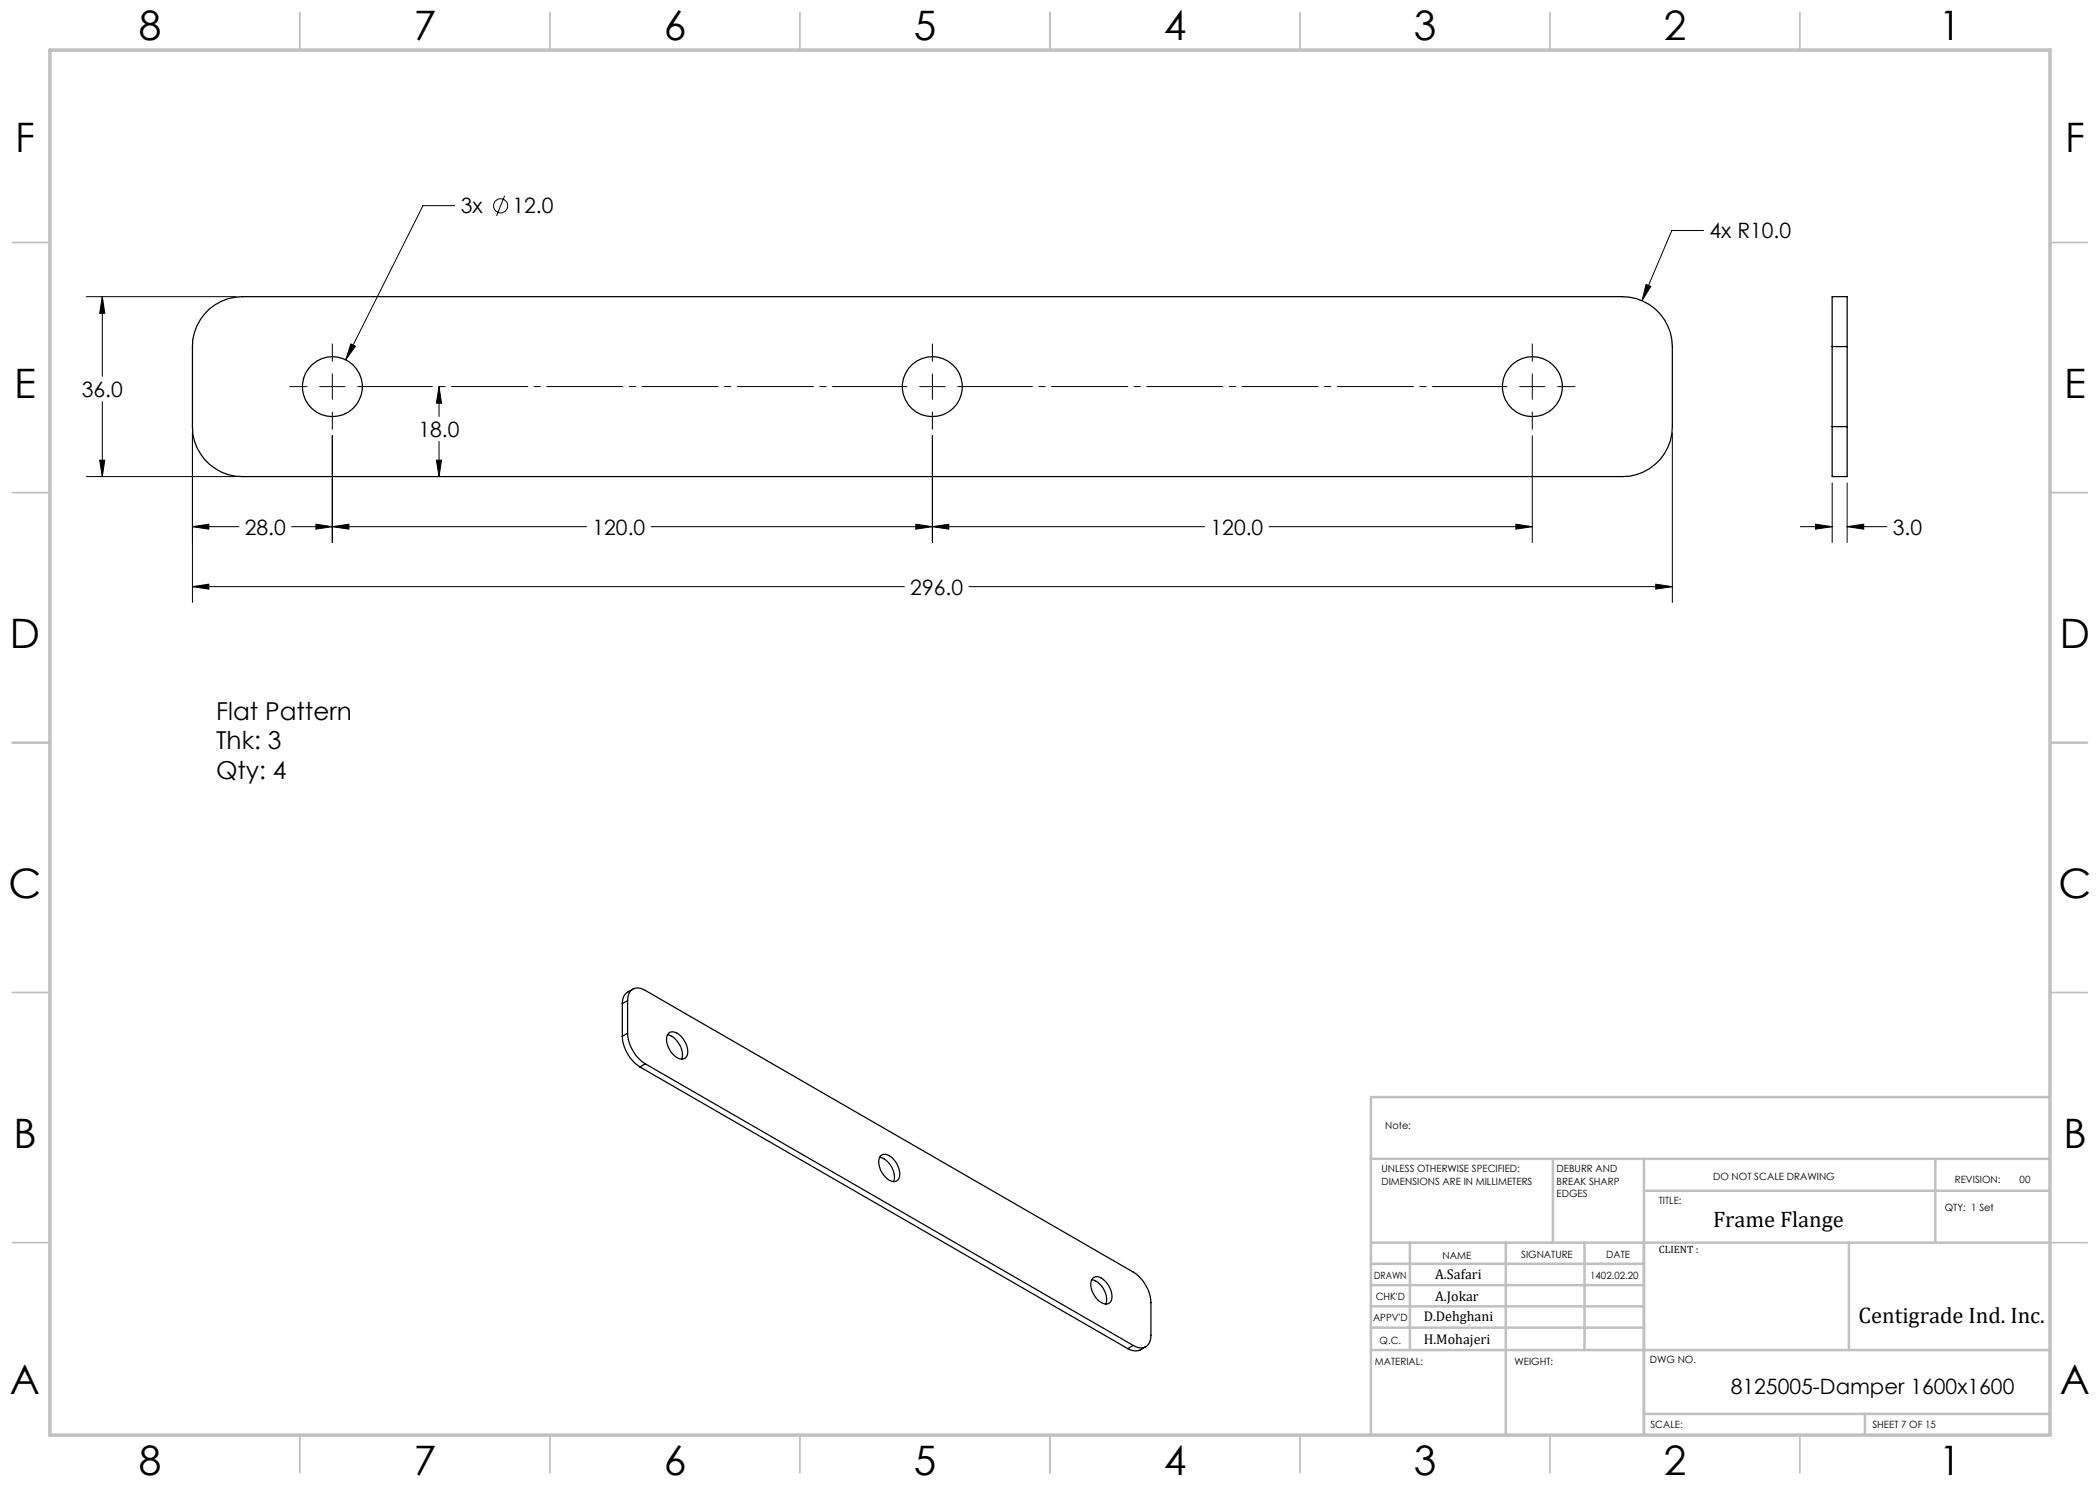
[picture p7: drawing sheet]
<svg xmlns="http://www.w3.org/2000/svg" width="420mm" height="297mm" viewBox="0 0 420 297" stroke-linecap="round" stroke-linejoin="round" font-family="sans-serif">
<g fill="none" stroke="#000" stroke-width=".2">
<path d="M100.9 39.2l-1.6 4M17.3 59.3h29.9M20.5 59.3l.5 3.3h-1.1zM20.5 59.3v16M90.9 41.1h-6.3l-15.5 30.9M329.2 56.9l1 .4-1.8 2.8zM340.7 46.1h-6.3l-6 14M57.9 77.3h3.5M63.9 77.3h5.1M66.5 68.8v3.4M66.5 74.8v5.1M70.2 68.8l.9 .4-2 2.8z"/>
<path d="M87.8 77.3l.5 3.3h-1zM87.8 77.3v6M183.9 77.3h5.1M186.5 68.8v3.4M186.5 74.8v5.1M303.9 77.3h5.1M306.5 68.8v3.4M306.5 74.8v5.1M311.5 77.3h3.5M17.3 95.3h29.9M19.9 92h1.1l-.5 3.3zM20.5 80.3v15"/>
<path d="M38.5 86.6v33.9M66.5 87.1v21.4M66.5 82.4v3.5M87.3 92h1l-.5 3.3zM87.8 88.3v7M186.5 87.1v21.4M186.5 82.4v3.5M306.5 87.1v21.4M306.5 82.4v3.5M334.5 86.6v33.9M366.4 96.6v11.9M369.4 96.6v11.9"/>
<path d="M38.5 117.3l3.3-.5v1zM38.5 105.3l3.3-.5v1zM38.5 117.3h142.4M38.5 105.3h9.3M58.3 105.3h59M63.2 104.8l3.3 .5-3.3 .5zM66.5 105.3l3.3-.5v1zM130.2 105.3h110.7M183.2 104.8l3.3 .5-3.3 .5zM186.5 105.3l3.3-.5v1zM193.8 117.3h140.7M253.8 105.3h52.7"/>
<path d="M303.2 104.8l3.3 .5-3.3 .5zM331.2 116.8l3.3 .5-3.3 .5zM360.1 105.3h6.3M363.1 104.8l3.3 .5-3.3 .5zM369.4 105.3l3.3-.5v1zM369.4 105.3h8"/>
<circle cx="100.1" cy="41.2" r="1.41"/>
</g>
<path d="M71.6 77.3h109.8M191.6 77.3h109.8" fill="none" stroke="#000" stroke-width=".2" stroke-dasharray="15.2 1.3 1.3 1.3" stroke-dashoffset=".3"/>
<g fill="none" stroke="#c0c0c0" stroke-width=".35">
<path d="M60 2.5v7.5M110 2.5v7.5M160 2.5v7.5M210 2.5v7.5M260 2.5v7.5M310 2.5v7.5M360 2.5v7.5M2.5 48.5h7.5M410 48.5h7.5M2.5 98.5h7.5M410 98.5h7.5M2.5 148.5h7.5"/>
<path d="M410 148.5h7.5M2.5 198.5h7.5M410 198.5h7.5M2.5 248.5h7.5M410 248.5h7.5M60 287v7.5M110 287v7.5M160 287v7.5M210 287v7.5M260 287v7.5M310 287v7.5M360 287v7.5"/>
</g>
<g fill="none" stroke="#c0c0c0" stroke-width=".5">
<path d="M410 219.4h-135.8v67.4M274.2 231.8h135.8M310.6 231.8v16.7M328.8 231.8v55.2M328.8 238.2h81.2M387.1 231.8v16.7M274.2 248.5h135.8M274.2 257h54.6M274.2 252.8h54.6M282 248.5v21.5M301.2 248.5v38.3M316.9 248.5v21.5"/>
<path d="M369.8 248.5v21.5M274.2 265.5h54.6M274.2 261.3h54.6M274.2 270h135.8M328.8 282.8h81.2M373 282.8v4.2"/>
</g>
<path d="M10 10h400v277h-400z" fill="none" stroke="#c0c0c0" stroke-width=".7"/>
<path d="M38.5 117.3l3.3-.5v1zM331.2 116.8l3.3 .5-3.3 .5zM38.5 105.3l3.3-.5v1zM63.2 104.8l3.3 .5-3.3 .5zM66.5 105.3l3.3-.5v1zM183.2 104.8l3.3 .5-3.3 .5zM186.5 105.3l3.3-.5v1zM303.2 104.8l3.3 .5-3.3 .5zM70.2 68.8l-1.1 3.2 2-2.8zM20.5 59.3l.5 3.3h-1.1zM19.9 92h1.1l-.5 3.3zM87.3 92h1l-.5 3.3zM87.8 77.3l.5 3.3h-1zM329.2 56.9l-.8 3.2 1.8-2.8zM369.4 105.3l3.3-.5v1zM363.1 104.8l3.3 .5-3.3 .5z" fill="#000"/>
<g fill="none" stroke="#000" stroke-width=".25">
<path d="M41.9 61.8a10.3 10.3 0 0 1 6.6-2.5h276a10 10 0 0 1 10 10v16a9.9 9.9 0 0 1-10 10h-276a9.9 9.9 0 0 1-10-10v-16a10 10 0 0 1 3.4-7.5zM366.4 69.3v-10h3v10M366.4 69.3h3M366.4 69.3v16M369.4 69.3v16M366.4 85.3v10h3v-10M366.4 85.3h3M126.6 197.8a2.8 2.8 0 0 0-2.1 2.9M124.5 207.3a8 8 0 0 0 3.5 6.1M124.5 200.7v6.6M125.5 206.7a7.9 7.9 0 0 0 3.5 6.1M125.5 200.1a2.16 2.16 0 0 1 1.1-2.3 2.16 2.16 0 0 1 2.4 .3l97.7 56.3a7.9 7.9 0 0 1 3.5 6.1v6.5a2.16 2.16 0 0 1-1 2.3 2.16 2.16 0 0 1-2.5-.2"/>
<path d="M125.5 206.7l-1 .6M125.5 200.1v6.6M125.5 200.1l-1 .6M128 213.4l97.6 56.3M129 212.8l-1 .6M129 212.8l97.7 56.3M133.5 207a4.1 4.1 0 0 1 2.8 4.8M133.7 206.7a1.58 1.58 0 0 1 2.1 .2 4.1 4.1 0 0 1 1.5 4.4 1.66 1.66 0 0 1-2.6-.4 4 4 0 0 1-1.2-4zM175.9 231.5a4.1 4.1 0 0 1 2.8 4.8M176.1 231.1a2.09 2.09 0 0 1 2.9 1.1 3.7 3.7 0 0 1 .7 3.6 1.26 1.26 0 0 1-1.9 .2 4.1 4.1 0 0 1-1.8-4.6zM218.3 256a4 4 0 0 1 2.9 4.8M218.6 255.6a1.54 1.54 0 0 1 2.1 .3 4.1 4.1 0 0 1 1.5 4.4 1.29 1.29 0 0 1-1.9 .2 4.2 4.2 0 0 1-1.9-4.6z"/>
<path d="M226.7 269.1l-1.1 .6M229.1 269.3a2.86 2.86 0 0 1-3.5 .4"/>
<circle cx="66.5" cy="77.3" r="6"/>
<circle cx="186.5" cy="77.3" r="6"/>
<circle cx="306.5" cy="77.3" r="6"/>
</g>
<g font-size="8.1">
<text x="27.8" y="8">8</text>
<text x="82.8" y="8">7</text>
<text x="132.8" y="8">6</text>
<text x="182.8" y="8">5</text>
<text x="232.8" y="8">4</text>
<text x="282.8" y="8">3</text>
<text x="332.8" y="8">2</text>
<text x="387.8" y="8">1</text>
<text x="3" y="30.4">F</text>
<text x="413" y="30.4">F</text>
<text x="2.8" y="79.6">E</text>
<text x="412.8" y="79.6">E</text>
<text x="2" y="129.6">D</text>
<text x="412" y="129.6">D</text>
<text x="1.7" y="179.6">C</text>
<text x="411.7" y="179.6">C</text>
<text x="2.7" y="229.6">B</text>
<text x="412.7" y="229.6">B</text>
<text x="2" y="278.9">A</text>
<text x="412" y="278.9">A</text>
<text x="27.8" y="295">8</text>
<text x="82.8" y="295">7</text>
<text x="132.8" y="295">6</text>
<text x="182.8" y="295">5</text>
<text x="232.8" y="295">4</text>
<text x="282.8" y="295">3</text>
<text x="332.8" y="295">2</text>
<text x="387.8" y="295">1</text>
</g>
<g font-size="4.9">
<text x="43.2" y="143.9">Flat Pattern</text>
<text x="43.2" y="149.8">Thk: 3</text>
<text x="43.2" y="155.8">Qty: 4</text>
</g>
<g font-size="4.5">
<text x="342.6" y="245.3">Frame Flange</text>
<text x="371.7" y="264.6">Centigrade Ind. Inc.</text>
</g>
<g font-size="4.2">
<text x="92.1" y="42.7">3x</text>
<text x="102.5" y="42.7">12.0</text>
<text x="341.9" y="47.7">4x R10.0</text>
<text x="16.4" y="79.4">36.0</text>
<text x="83.7" y="87.4">18.0</text>
<text x="48.9" y="106.9">28.0</text>
<text x="118.5" y="106.9">120.0</text>
<text x="242.1" y="106.9">120.0</text>
<text x="378.6" y="106.9">3.0</text>
<text x="182.1" y="118.9">296.0</text>
<text x="346.2" y="278.8">8125005-Damper 1600x1600</text>
</g>
<g font-size="2.8">
<text x="287" y="255.9">A.Safari</text>
<text x="287" y="260.1">A.Jokar</text>
<text x="284.7" y="264.2">D.Dehghani</text>
<text x="284.7" y="268.7">H.Mohajeri</text>
</g>
<text font-size="2.1" x="331.8" y="250.7">CLIENT :</text>
<g font-size="2">
<text x="277" y="225.8">Note:</text>
<text x="276.3" y="234.5">UNLESS OTHERWISE SPECIFIED:</text>
<text x="276.3" y="237">DIMENSIONS ARE IN MILLIMETERS</text>
<text x="311.3" y="234.5">DEBURR AND</text>
<text x="311.3" y="237">BREAK SHARP</text>
<text x="311.3" y="239.5">EDGES</text>
<text x="342.6" y="236">DO NOT SCALE DRAWING</text>
<text x="391" y="236.6">REVISION:</text>
<text x="403.9" y="236.6">00</text>
<text x="331.8" y="240.8">TITLE:</text>
<text x="389" y="242.2">QTY: 1 Set</text>
<text x="288.5" y="251.7">NAME</text>
<text x="304.2" y="251.7">SIGNATURE</text>
<text x="321.2" y="251.7">DATE</text>
<text x="274.8" y="255.9">DRAWN</text>
<text x="318" y="255.9">1402.02.20</text>
<text x="275.1" y="260.1">CHK'D</text>
<text x="274.6" y="264.2">APPV'D</text>
<text x="275.9" y="268.7">Q.C.</text>
<text x="275" y="273">MATERIAL:</text>
<text x="302.9" y="273">WEIGHT:</text>
<text x="330" y="272.5">DWG NO.</text>
<text x="330.1" y="285.6">SCALE:</text>
<text x="374.5" y="285.6">SHEET 7 OF 15</text>
</g>
</svg>
